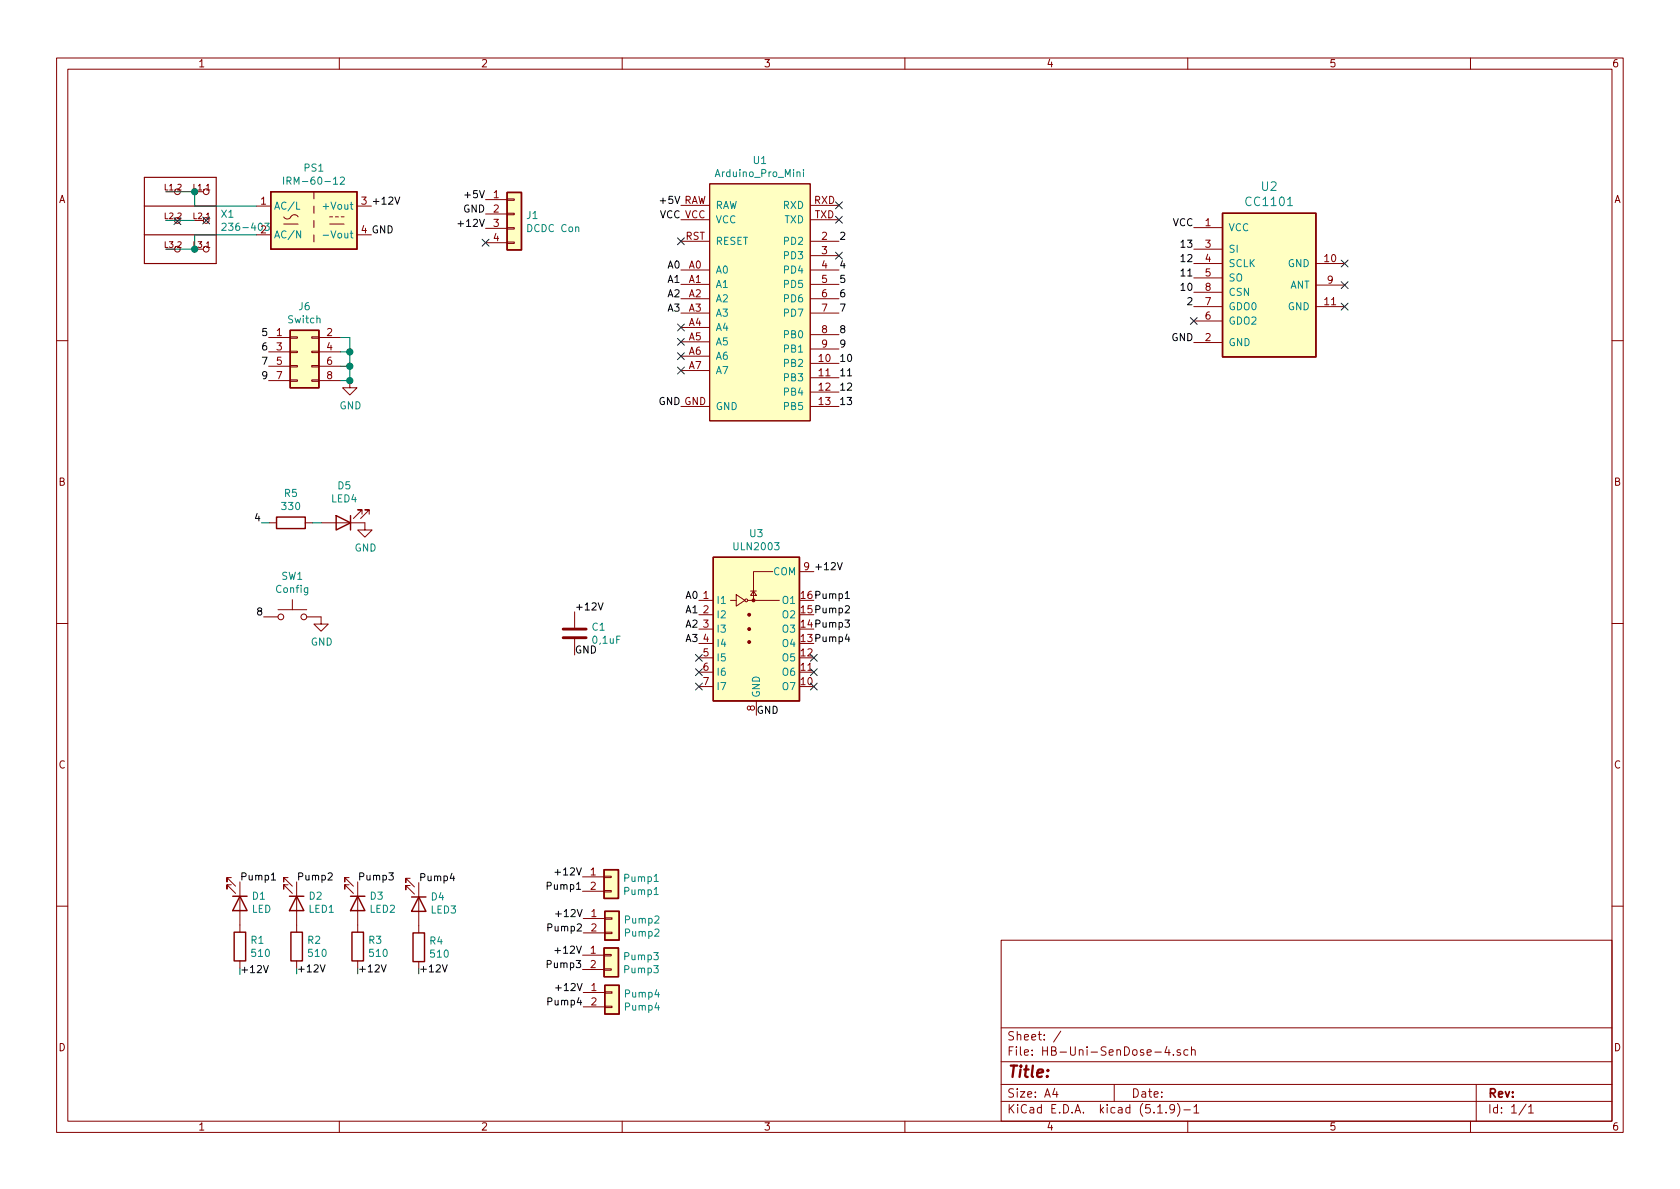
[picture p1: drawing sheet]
EESchema Schematic File Version 4
EELAYER 30 0
EELAYER END
$Descr A4 11693 8268
encoding utf-8
Sheet 1 1
Title ""
Date ""
Rev ""
Comp ""
Comment1 ""
Comment2 ""
Comment3 ""
Comment4 ""
$EndDescr
$Comp
L myArduinoModules:Arduino_Pro_Mini U1
U 1 1
P 5290 1920
F 0 "U1" H 5290 2735 50  0000 C CNN
F 1 "Arduino_Pro_Mini" H 5290 2644 50  0000 C CNN
F 2 "myArduinoModules:Arduino_Pro_Mini_Outside" H 5290 1920 50  0001 C CNN
F 3 "" H 5290 1920 50  0001 C CNN
	1    5290 1920
	1    0    0    -1  
$EndComp
$Comp
L myRadioModules:CC1101 U2
U 1 1
P 8810 1975
F 0 "U2" H 8835 2664 60  0000 C CNN
F 1 "CC1101" H 8835 2558 60  0000 C CNN
F 2 "myRadioModules:CC1101_SMD_THT" H 8660 2525 60  0001 C CNN
F 3 "" H 8660 2525 60  0001 C CNN
	1    8810 1975
	1    0    0    -1  
$EndComp
$Comp
L Device:LED D1
U 1 1
P 1670 6280
F 0 "D1" V 1617 6360 50  0000 L CNN
F 1 "LED" V 1708 6360 50  0000 L CNN
F 2 "LED_THT:LED_D5.0mm" H 1670 6280 50  0001 C CNN
F 3 "~" H 1670 6280 50  0001 C CNN
	1    1670 6280
	0    1    1    0   
$EndComp
$Comp
L Device:LED D2
U 1 1
P 2065 6280
F 0 "D2" V 2012 6360 50  0000 L CNN
F 1 "LED1" V 2103 6360 50  0000 L CNN
F 2 "LED_THT:LED_D5.0mm" H 2065 6280 50  0001 C CNN
F 3 "~" H 2065 6280 50  0001 C CNN
	1    2065 6280
	0    1    1    0   
$EndComp
$Comp
L Device:LED D3
U 1 1
P 2490 6280
F 0 "D3" V 2437 6360 50  0000 L CNN
F 1 "LED2" V 2528 6360 50  0000 L CNN
F 2 "LED_THT:LED_D5.0mm" H 2490 6280 50  0001 C CNN
F 3 "~" H 2490 6280 50  0001 C CNN
	1    2490 6280
	0    1    1    0   
$EndComp
$Comp
L Device:LED D4
U 1 1
P 2915 6285
F 0 "D4" V 2862 6365 50  0000 L CNN
F 1 "LED3" V 2953 6365 50  0000 L CNN
F 2 "LED_THT:LED_D5.0mm" H 2915 6285 50  0001 C CNN
F 3 "~" H 2915 6285 50  0001 C CNN
	1    2915 6285
	0    1    1    0   
$EndComp
$Comp
L Device:R R1
U 1 1
P 1670 6580
F 0 "R1" H 1740 6626 50  0000 L CNN
F 1 "510" H 1740 6535 50  0000 L CNN
F 2 "Resistor_THT:R_Axial_DIN0207_L6.3mm_D2.5mm_P2.54mm_Vertical" V 1600 6580 50  0001 C CNN
F 3 "~" H 1670 6580 50  0001 C CNN
	1    1670 6580
	1    0    0    -1  
$EndComp
$Comp
L Device:R R2
U 1 1
P 2065 6580
F 0 "R2" H 2135 6626 50  0000 L CNN
F 1 "510" H 2135 6535 50  0000 L CNN
F 2 "Resistor_THT:R_Axial_DIN0207_L6.3mm_D2.5mm_P2.54mm_Vertical" V 1995 6580 50  0001 C CNN
F 3 "~" H 2065 6580 50  0001 C CNN
	1    2065 6580
	1    0    0    -1  
$EndComp
$Comp
L Device:R R3
U 1 1
P 2490 6580
F 0 "R3" H 2560 6626 50  0000 L CNN
F 1 "510" H 2560 6535 50  0000 L CNN
F 2 "Resistor_THT:R_Axial_DIN0207_L6.3mm_D2.5mm_P2.54mm_Vertical" V 2420 6580 50  0001 C CNN
F 3 "~" H 2490 6580 50  0001 C CNN
	1    2490 6580
	1    0    0    -1  
$EndComp
$Comp
L Device:R R4
U 1 1
P 2915 6585
F 0 "R4" H 2985 6631 50  0000 L CNN
F 1 "510" H 2985 6540 50  0000 L CNN
F 2 "Resistor_THT:R_Axial_DIN0207_L6.3mm_D2.5mm_P2.54mm_Vertical" V 2845 6585 50  0001 C CNN
F 3 "~" H 2915 6585 50  0001 C CNN
	1    2915 6585
	1    0    0    -1  
$EndComp
$Comp
L Connector_Generic:Conn_01x04 J1
U 1 1
P 3580 1480
F 0 "J1" H 3660 1472 50  0000 L CNN
F 1 "DCDC Con" H 3660 1381 50  0000 L CNN
F 2 "Connector_PinHeader_2.54mm:PinHeader_1x04_P2.54mm_Vertical" H 3580 1480 50  0001 C CNN
F 3 "~" H 3580 1480 50  0001 C CNN
	1    3580 1480
	1    0    0    -1  
$EndComp
$Comp
L Converter_ACDC:IRM-60-12 PS1
U 1 1
P 2185 1525
F 0 "PS1" H 2185 1892 50  0000 C CNN
F 1 "IRM-60-12" H 2185 1801 50  0000 C CNN
F 2 "HB-Uni-SenDose-4:Converter_ACDC_MeanWell_IRM-30-xx_THT" H 2185 1125 50  0001 C CNN
F 3 "http://www.meanwellusa.com/productPdf.aspx?i=687" H 2185 1525 50  0001 C CNN
	1    2185 1525
	1    0    0    -1  
$EndComp
Text Label 3380 1380 2    50   ~ 0
+5V
Text Label 3380 1480 2    50   ~ 0
GND
Text Label 3380 1580 2    50   ~ 0
+12V
NoConn ~ 3380 1680
Text Label 2585 1425 0    50   ~ 0
+12V
Text Label 2585 1625 0    50   ~ 0
GND
Text Label 4740 1420 2    50   ~ 0
+5V
Text Label 4740 1870 2    50   ~ 0
A0
Text Label 4740 1970 2    50   ~ 0
A1
Text Label 4740 2070 2    50   ~ 0
A2
Text Label 4740 2170 2    50   ~ 0
A3
NoConn ~ 4740 2270
NoConn ~ 4740 2370
NoConn ~ 4740 2470
NoConn ~ 4740 2570
NoConn ~ 5840 1770
NoConn ~ 5840 1420
NoConn ~ 5840 1520
NoConn ~ 4740 1670
Text Label 5840 2520 0    50   ~ 0
10
Text Label 5840 2620 0    50   ~ 0
11
Text Label 5840 2720 0    50   ~ 0
12
Text Label 5840 2820 0    50   ~ 0
13
Text Label 5840 1970 0    50   ~ 0
5
Text Label 5840 2070 0    50   ~ 0
6
Text Label 5840 2170 0    50   ~ 0
7
Text Label 5840 2320 0    50   ~ 0
8
Text Label 5840 2420 0    50   ~ 0
9
Text Label 4740 1520 2    50   ~ 0
VCC
Text Label 5840 1870 0    50   ~ 0
4
Text Label 5840 1670 0    50   ~ 0
2
Text Label 8310 1575 2    50   ~ 0
VCC
Text Label 8310 2375 2    50   ~ 0
GND
NoConn ~ 8310 2225
Text Label 8310 2125 2    50   ~ 0
2
Text Label 8310 2025 2    50   ~ 0
10
Text Label 8310 1925 2    50   ~ 0
11
Text Label 8310 1825 2    50   ~ 0
12
Text Label 8310 1725 2    50   ~ 0
13
NoConn ~ 9360 1975
NoConn ~ 9360 1825
NoConn ~ 9360 2125
$Comp
L Device:R R5
U 1 1
P 2025 3630
F 0 "R5" V 1818 3630 50  0000 C CNN
F 1 "330" V 1909 3630 50  0000 C CNN
F 2 "Resistor_THT:R_Axial_DIN0207_L6.3mm_D2.5mm_P2.54mm_Vertical" V 1955 3630 50  0001 C CNN
F 3 "~" H 2025 3630 50  0001 C CNN
	1    2025 3630
	0    1    1    0   
$EndComp
$Comp
L Device:LED D5
U 1 1
P 2390 3630
F 0 "D5" H 2383 3375 50  0000 C CNN
F 1 "LED4" H 2383 3466 50  0000 C CNN
F 2 "LED_THT:LED_D5.0mm" H 2390 3630 50  0001 C CNN
F 3 "~" H 2390 3630 50  0001 C CNN
	1    2390 3630
	-1   0    0    1   
$EndComp
Text Label 1820 3630 2    50   ~ 0
4
Wire Wire Line
	1820 3630 1875 3630
Wire Wire Line
	2175 3630 2240 3630
$Comp
L power:GND #PWR0114
U 1 1
P 2540 3630
F 0 "#PWR0114" H 2540 3380 50  0001 C CNN
F 1 "GND" H 2545 3457 50  0000 C CNN
F 2 "" H 2540 3630 50  0001 C CNN
F 3 "" H 2540 3630 50  0001 C CNN
	1    2540 3630
	1    0    0    -1  
$EndComp
$Comp
L Connector_Generic:Conn_02x04_Odd_Even J6
U 1 1
P 2070 2440
F 0 "J6" H 2120 2757 50  0000 C CNN
F 1 "Switch" H 2120 2666 50  0000 C CNN
F 2 "Connector_PinHeader_2.54mm:PinHeader_2x04_P2.54mm_Vertical" H 2070 2440 50  0001 C CNN
F 3 "~" H 2070 2440 50  0001 C CNN
	1    2070 2440
	1    0    0    -1  
$EndComp
Wire Wire Line
	2370 2340 2435 2340
Wire Wire Line
	2435 2640 2370 2640
Wire Wire Line
	2370 2540 2435 2540
Connection ~ 2435 2540
Wire Wire Line
	2435 2540 2435 2640
$Comp
L power:GND #PWR0115
U 1 1
P 2435 2640
F 0 "#PWR0115" H 2435 2390 50  0001 C CNN
F 1 "GND" H 2440 2467 50  0000 C CNN
F 2 "" H 2435 2640 50  0001 C CNN
F 3 "" H 2435 2640 50  0001 C CNN
	1    2435 2640
	1    0    0    -1  
$EndComp
Connection ~ 2435 2640
Text Label 1870 2340 2    50   ~ 0
5
Text Label 1870 2440 2    50   ~ 0
6
Text Label 1870 2540 2    50   ~ 0
7
Text Label 1870 2640 2    50   ~ 0
9
$Comp
L Switch:SW_Push SW1
U 1 1
P 2035 4285
F 0 "SW1" H 2035 4570 50  0000 C CNN
F 1 "Config" H 2035 4479 50  0000 C CNN
F 2 "Button_Switch_THT:SW_PUSH_6mm_H4.3mm" H 2035 4485 50  0001 C CNN
F 3 "~" H 2035 4485 50  0001 C CNN
	1    2035 4285
	1    0    0    -1  
$EndComp
Text Label 1835 4285 2    50   ~ 0
8
$Comp
L power:GND #PWR0116
U 1 1
P 2235 4285
F 0 "#PWR0116" H 2235 4035 50  0001 C CNN
F 1 "GND" H 2240 4112 50  0000 C CNN
F 2 "" H 2235 4285 50  0001 C CNN
F 3 "" H 2235 4285 50  0001 C CNN
	1    2235 4285
	1    0    0    -1  
$EndComp
Wire Wire Line
	2435 2340 2435 2440
Wire Wire Line
	2370 2440 2435 2440
Connection ~ 2435 2440
Wire Wire Line
	2435 2440 2435 2540
Text Label 4740 2820 2    50   ~ 0
GND
$Comp
L wago-p-250:236-403_334-604 X1
U 1 1
P 1255 1525
F 0 "X1" H 1534 1571 50  0000 L CNN
F 1 "236-403_334-604" H 1534 1480 50  0000 L CNN
F 2 "TerminalBlock_WAGO:TerminalBlock_WAGO_236-403_1x03_P5.00mm_45Degree" H 1255 1525 50  0001 L BNN
F 3 "" H 1255 1525 50  0001 L BNN
	1    1255 1525
	1    0    0    -1  
$EndComp
Wire Wire Line
	1155 1325 1355 1325
Wire Wire Line
	1355 1325 1355 1425
Wire Wire Line
	1355 1425 1785 1425
Connection ~ 1355 1325
Wire Wire Line
	1155 1725 1355 1725
Wire Wire Line
	1355 1725 1355 1625
Wire Wire Line
	1355 1625 1785 1625
Connection ~ 1355 1725
Wire Wire Line
	1155 1525 1355 1525
NoConn ~ 1435 1525
NoConn ~ 1235 1530
$Comp
L Transistor_Array:ULN2003 U3
U 1 1
P 5265 4370
F 0 "U3" H 5265 5037 50  0000 C CNN
F 1 "ULN2003" H 5265 4946 50  0000 C CNN
F 2 "Package_DIP:DIP-16_W7.62mm_Socket" H 5315 3820 50  0001 L CNN
F 3 "http://www.ti.com/lit/ds/symlink/uln2003a.pdf" H 5365 4170 50  0001 C CNN
	1    5265 4370
	1    0    0    -1  
$EndComp
Text Label 4865 4170 2    50   ~ 0
A0
Text Label 4865 4270 2    50   ~ 0
A1
Text Label 4865 4370 2    50   ~ 0
A2
Text Label 4865 4470 2    50   ~ 0
A3
NoConn ~ 4865 4570
NoConn ~ 4865 4670
NoConn ~ 4865 4770
Text Label 5665 4170 0    50   ~ 0
Pump1
Text Label 5665 4270 0    50   ~ 0
Pump2
Text Label 5665 4370 0    50   ~ 0
Pump3
Text Label 5665 4470 0    50   ~ 0
Pump4
NoConn ~ 5665 4570
NoConn ~ 5665 4670
NoConn ~ 5665 4770
Text Label 5665 3970 0    50   ~ 0
+12V
Text Label 5265 4970 0    50   ~ 0
GND
Text Label 2915 6135 0    50   ~ 0
Pump4
Text Label 2490 6130 0    50   ~ 0
Pump3
Text Label 2065 6130 0    50   ~ 0
Pump2
Text Label 1670 6130 0    50   ~ 0
Pump1
Text Label 1670 6775 0    50   ~ 0
+12V
Text Label 2065 6770 0    50   ~ 0
+12V
Text Label 2490 6770 0    50   ~ 0
+12V
Text Label 2915 6770 0    50   ~ 0
+12V
Wire Wire Line
	1670 6730 1670 6775
Wire Wire Line
	2065 6770 2065 6730
Wire Wire Line
	2490 6770 2490 6730
Wire Wire Line
	2915 6735 2915 6770
$Comp
L Connector_Generic:Conn_01x02 Pump1
U 1 1
P 4255 6095
F 0 "Pump1" H 4335 6087 50  0000 L CNN
F 1 "Pump1" H 4335 5996 50  0000 L CNN
F 2 "Connector_PinHeader_2.54mm:PinHeader_1x02_P2.54mm_Vertical" H 4255 6095 50  0001 C CNN
F 3 "~" H 4255 6095 50  0001 C CNN
	1    4255 6095
	1    0    0    -1  
$EndComp
$Comp
L Connector_Generic:Conn_01x02 Pump2
U 1 1
P 4260 6385
F 0 "Pump2" H 4340 6377 50  0000 L CNN
F 1 "Pump2" H 4340 6286 50  0000 L CNN
F 2 "Connector_PinHeader_2.54mm:PinHeader_1x02_P2.54mm_Vertical" H 4260 6385 50  0001 C CNN
F 3 "~" H 4260 6385 50  0001 C CNN
	1    4260 6385
	1    0    0    -1  
$EndComp
$Comp
L Connector_Generic:Conn_01x02 Pump3
U 1 1
P 4255 6640
F 0 "Pump3" H 4335 6632 50  0000 L CNN
F 1 "Pump3" H 4335 6541 50  0000 L CNN
F 2 "Connector_PinHeader_2.54mm:PinHeader_1x02_P2.54mm_Vertical" H 4255 6640 50  0001 C CNN
F 3 "~" H 4255 6640 50  0001 C CNN
	1    4255 6640
	1    0    0    -1  
$EndComp
$Comp
L Connector_Generic:Conn_01x02 Pump4
U 1 1
P 4260 6900
F 0 "Pump4" H 4340 6892 50  0000 L CNN
F 1 "Pump4" H 4340 6801 50  0000 L CNN
F 2 "Connector_PinHeader_2.54mm:PinHeader_1x02_P2.54mm_Vertical" H 4260 6900 50  0001 C CNN
F 3 "~" H 4260 6900 50  0001 C CNN
	1    4260 6900
	1    0    0    -1  
$EndComp
Text Label 4055 6095 2    50   ~ 0
+12V
Text Label 4060 6385 2    50   ~ 0
+12V
Text Label 4055 6640 2    50   ~ 0
+12V
Text Label 4060 6900 2    50   ~ 0
+12V
Text Label 4055 6195 2    50   ~ 0
Pump1
Text Label 4060 6485 2    50   ~ 0
Pump2
Text Label 4055 6740 2    50   ~ 0
Pump3
Text Label 4060 7000 2    50   ~ 0
Pump4
$Comp
L Device:C C1
U 1 1
P 4000 4400
F 0 "C1" H 4115 4446 50  0000 L CNN
F 1 "0,1uF" H 4115 4355 50  0000 L CNN
F 2 "Capacitor_THT:C_Disc_D3.0mm_W1.6mm_P2.50mm" H 4038 4250 50  0001 C CNN
F 3 "~" H 4000 4400 50  0001 C CNN
	1    4000 4400
	1    0    0    -1  
$EndComp
Text Label 4000 4250 0    50   ~ 0
+12V
Text Label 4000 4550 0    50   ~ 0
GND
$EndSCHEMATC
